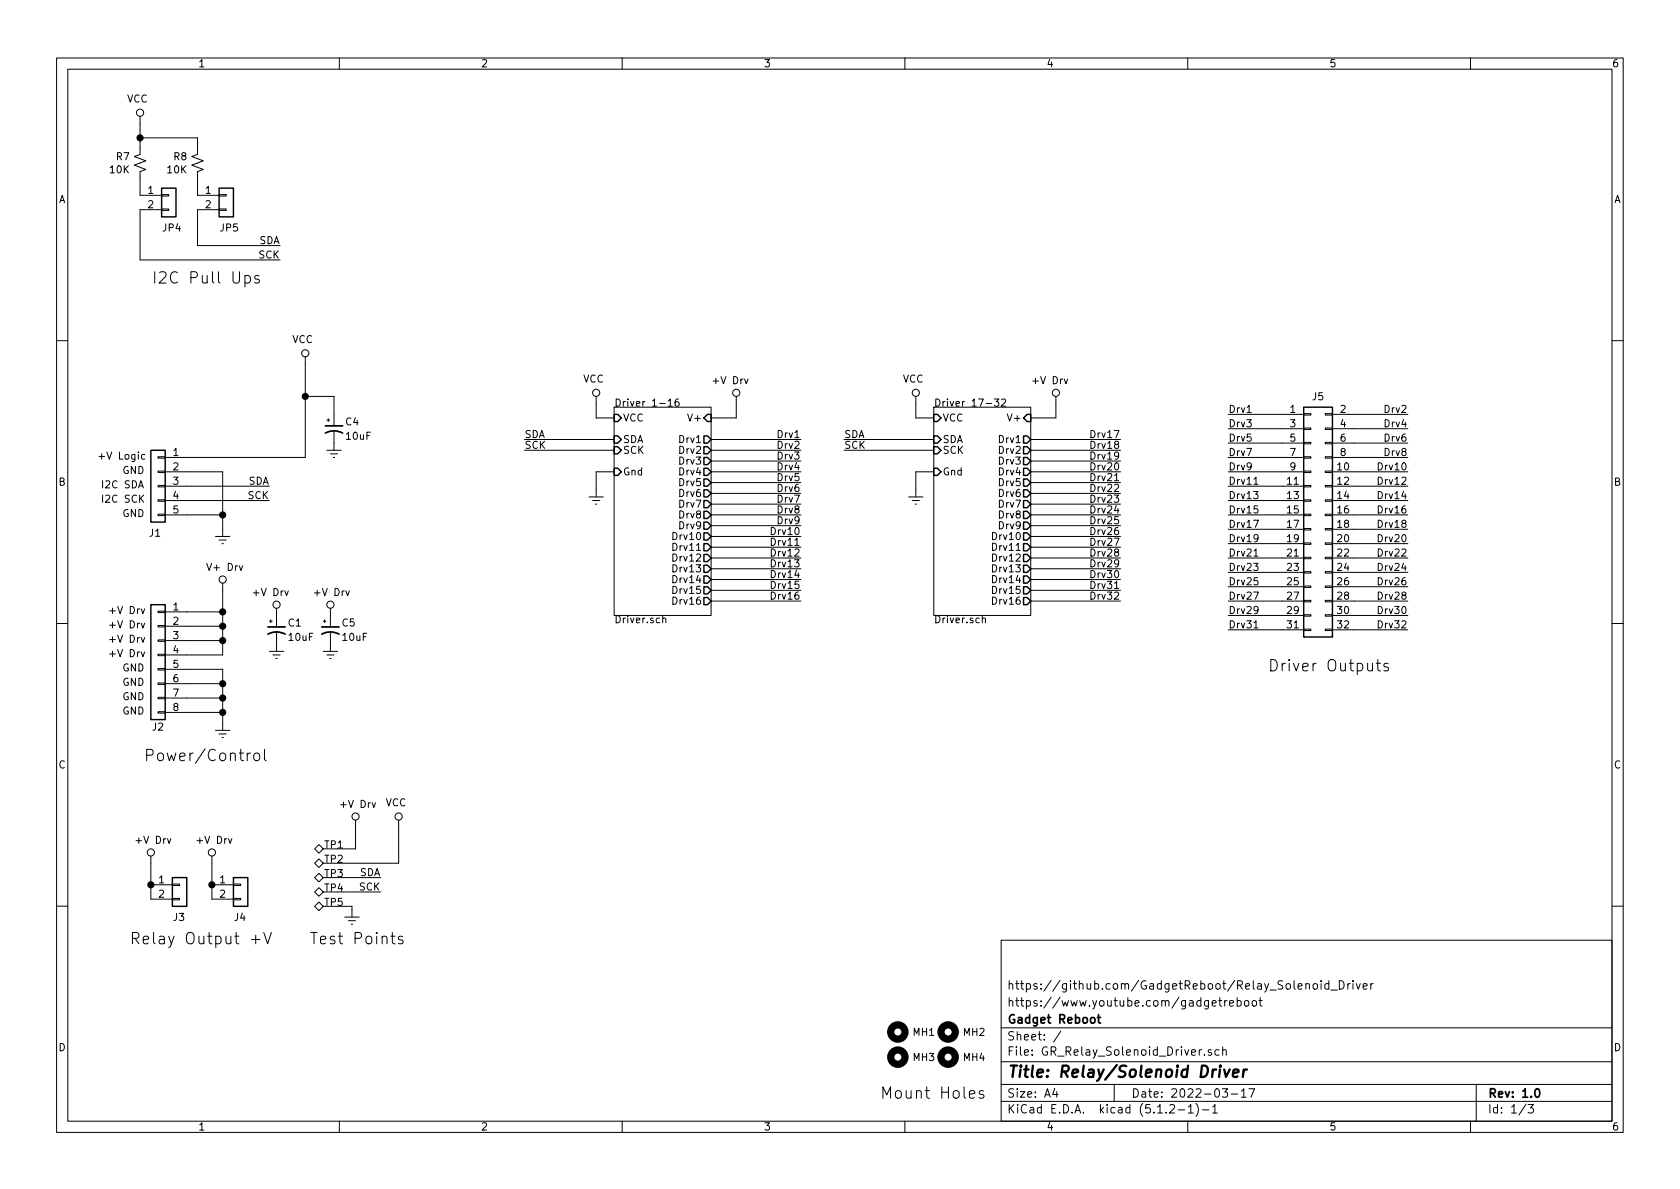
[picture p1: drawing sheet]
EESchema Schematic File Version 4
EELAYER 29 0
EELAYER END
$Descr A4 11693 8268
encoding utf-8
Sheet 1 3
Title "Relay/Solenoid Driver"
Date "2022-03-17"
Rev "1.0"
Comp "Gadget Reboot"
Comment1 "https://www.youtube.com/gadgetreboot"
Comment2 "https://github.com/GadgetReboot/Relay_Solenoid_Driver"
Comment3 ""
Comment4 ""
$EndDescr
Text Notes 1000 5300 0    79   ~ 0
Power/Control \n
$Comp
L Device:R_Small_US R?
U 1 1
P 1375 1125
AR Path="/620F645F/6216EA0D" Ref="R?"  Part="1" 
AR Path="/6216EA0D" Ref="R8"  Part="1" 
F 0 "R8" H 1443 1171 50  0000 L CNN
F 1 "10K" H 1443 1080 50  0000 L CNN
F 2 "Resistor_THT:R_Axial_DIN0207_L6.3mm_D2.5mm_P7.62mm_Horizontal" H 1375 1125 50  0001 C CNN
F 3 "~" H 1375 1125 50  0001 C CNN
	1    1375 1125
	-1   0    0    -1  
$EndComp
Wire Wire Line
	1375 1025 1375 950 
Text Label 1950 1700 2    50   ~ 0
SDA
Text Label 1950 1800 2    50   ~ 0
SCK
Wire Wire Line
	1375 1225 1375 1350
Wire Wire Line
	1950 1700 1375 1700
$Comp
L Device:R_Small_US R?
U 1 1
P 975 1125
AR Path="/620F645F/62173089" Ref="R?"  Part="1" 
AR Path="/62173089" Ref="R7"  Part="1" 
F 0 "R7" H 1043 1171 50  0000 L CNN
F 1 "10K" H 1043 1080 50  0000 L CNN
F 2 "Resistor_THT:R_Axial_DIN0207_L6.3mm_D2.5mm_P7.62mm_Horizontal" H 975 1125 50  0001 C CNN
F 3 "~" H 975 1125 50  0001 C CNN
	1    975  1125
	-1   0    0    -1  
$EndComp
Wire Wire Line
	975  1025 975  950 
$Comp
L power:VCC #PWR?
U 1 1
P 975 850
AR Path="/620F645F/62173094" Ref="#PWR?"  Part="1" 
AR Path="/62173094" Ref="#PWR023"  Part="1" 
F 0 "#PWR023" H 975 700 50  0001 C CNN
F 1 "VCC" H 992 1023 50  0000 C CNN
F 2 "" H 975 850 50  0001 C CNN
F 3 "" H 975 850 50  0001 C CNN
	1    975  850 
	-1   0    0    -1  
$EndComp
Wire Wire Line
	1950 1800 975  1800
Wire Wire Line
	975  1225 975  1350
$Comp
L Connector_Generic:Conn_01x02 JP5
U 1 1
P 1575 1350
AR Path="/621770B4" Ref="JP5"  Part="1" 
AR Path="/620F645F/621770B4" Ref="JP?"  Part="1" 
F 0 "JP5" H 1525 1125 50  0000 L CNN
F 1 "Conn_01x02" H 1655 1251 50  0001 L CNN
F 2 "Connector_PinHeader_2.54mm:PinHeader_1x02_P2.54mm_Vertical" H 1575 1350 50  0001 C CNN
F 3 "~" H 1575 1350 50  0001 C CNN
	1    1575 1350
	1    0    0    -1  
$EndComp
Wire Wire Line
	1375 1450 1375 1700
$Comp
L Connector_Generic:Conn_01x02 JP4
U 1 1
P 1175 1350
AR Path="/6217998C" Ref="JP4"  Part="1" 
AR Path="/620F645F/6217998C" Ref="JP?"  Part="1" 
F 0 "JP4" H 1125 1125 50  0000 L CNN
F 1 "Conn_01x02" H 1255 1251 50  0001 L CNN
F 2 "Connector_PinHeader_2.54mm:PinHeader_1x02_P2.54mm_Vertical" H 1175 1350 50  0001 C CNN
F 3 "~" H 1175 1350 50  0001 C CNN
	1    1175 1350
	1    0    0    -1  
$EndComp
Wire Wire Line
	975  1450 975  1800
Wire Wire Line
	1375 950  975  950 
Wire Wire Line
	975  950  975  850 
Connection ~ 975  950 
Text Notes 1825 1975 2    79   ~ 0
I2C Pull Ups
$Comp
L Mechanical:MountingHole MH1
U 1 1
P 6250 7175
F 0 "MH1" H 6350 7175 50  0000 L CNN
F 1 "MountingHole" H 6350 7130 50  0001 L CNN
F 2 "MountingHole:MountingHole_3.2mm_M3" H 6250 7175 50  0001 C CNN
F 3 "~" H 6250 7175 50  0001 C CNN
	1    6250 7175
	1    0    0    -1  
$EndComp
$Comp
L Mechanical:MountingHole MH3
U 1 1
P 6250 7350
F 0 "MH3" H 6350 7350 50  0000 L CNN
F 1 "MountingHole" H 6350 7305 50  0001 L CNN
F 2 "MountingHole:MountingHole_3.2mm_M3" H 6250 7350 50  0001 C CNN
F 3 "~" H 6250 7350 50  0001 C CNN
	1    6250 7350
	1    0    0    -1  
$EndComp
$Comp
L Mechanical:MountingHole MH2
U 1 1
P 6600 7175
F 0 "MH2" H 6700 7175 50  0000 L CNN
F 1 "MountingHole" H 6700 7130 50  0001 L CNN
F 2 "MountingHole:MountingHole_3.2mm_M3" H 6600 7175 50  0001 C CNN
F 3 "~" H 6600 7175 50  0001 C CNN
	1    6600 7175
	1    0    0    -1  
$EndComp
$Comp
L Mechanical:MountingHole MH4
U 1 1
P 6600 7350
F 0 "MH4" H 6700 7350 50  0000 L CNN
F 1 "MountingHole" H 6700 7305 50  0001 L CNN
F 2 "MountingHole:MountingHole_3.2mm_M3" H 6600 7350 50  0001 C CNN
F 3 "~" H 6600 7350 50  0001 C CNN
	1    6600 7350
	1    0    0    -1  
$EndComp
Text Notes 6125 7650 0    79   ~ 0
Mount Holes
Text Label 1875 3375 2    50   ~ 0
SDA
Text Label 1875 3475 2    50   ~ 0
SCK
Wire Wire Line
	1875 3475 1300 3475
Wire Wire Line
	1875 3375 1300 3375
$Comp
L power:VCC #PWR?
U 1 1
P 2775 5750
AR Path="/620F645F/625E51FA" Ref="#PWR?"  Part="1" 
AR Path="/625E51FA" Ref="#PWR027"  Part="1" 
F 0 "#PWR027" H 2775 5600 50  0001 C CNN
F 1 "VCC" H 2792 5923 50  0000 C CNN
F 2 "" H 2775 5750 50  0001 C CNN
F 3 "" H 2775 5750 50  0001 C CNN
	1    2775 5750
	-1   0    0    -1  
$EndComp
Text Notes 675  3200 0    50   ~ 0
+V Logic
Text Notes 700  3400 0    50   ~ 0
I2C SDA
Text Notes 700  3500 0    50   ~ 0
I2C SCK
Text Notes 850  3300 0    50   ~ 0
GND
$Comp
L power:Vdrive #PWR026
U 1 1
P 1550 4100
AR Path="/62686A36" Ref="#PWR026"  Part="1" 
AR Path="/62037087/62686A36" Ref="#PWR?"  Part="1" 
AR Path="/620C1FB7/62686A36" Ref="#PWR?"  Part="1" 
AR Path="/620CB6A8/62686A36" Ref="#PWR?"  Part="1" 
AR Path="/620CF00E/62686A36" Ref="#PWR?"  Part="1" 
AR Path="/620F645F/62686A36" Ref="#PWR?"  Part="1" 
F 0 "#PWR026" H 1350 3950 50  0001 C CNN
F 1 "Vdrive" H 1567 4273 50  0001 C CNN
F 2 "" H 1550 4100 50  0001 C CNN
F 3 "" H 1550 4100 50  0001 C CNN
	1    1550 4100
	-1   0    0    -1  
$EndComp
Text Notes 1700 3975 2    50   ~ 0
V+ Drv
$Comp
L Device:CP1_Small C?
U 1 1
P 1925 4375
AR Path="/620F645F/627AE149" Ref="C?"  Part="1" 
AR Path="/627AE149" Ref="C1"  Part="1" 
F 0 "C1" H 2000 4425 50  0000 L CNN
F 1 "10uF" H 2000 4325 50  0000 L CNN
F 2 "Capacitor_THT:CP_Radial_D5.0mm_P2.50mm" H 1925 4375 50  0001 C CNN
F 3 "~" H 1925 4375 50  0001 C CNN
	1    1925 4375
	1    0    0    -1  
$EndComp
$Comp
L power:GNDREF #PWR05
U 1 1
P 1925 4475
AR Path="/627AF929" Ref="#PWR05"  Part="1" 
AR Path="/62037087/627AF929" Ref="#PWR?"  Part="1" 
AR Path="/620C1FB7/627AF929" Ref="#PWR?"  Part="1" 
AR Path="/620CB6A8/627AF929" Ref="#PWR?"  Part="1" 
AR Path="/620CF00E/627AF929" Ref="#PWR?"  Part="1" 
AR Path="/620F645F/627AF929" Ref="#PWR?"  Part="1" 
F 0 "#PWR05" H 1925 4225 50  0001 C CNN
F 1 "GNDREF" H 1930 4302 50  0001 C CNN
F 2 "" H 1925 4475 50  0001 C CNN
F 3 "" H 1925 4475 50  0001 C CNN
	1    1925 4475
	-1   0    0    -1  
$EndComp
$Comp
L power:Vdrive #PWR01
U 1 1
P 1925 4275
AR Path="/627B0401" Ref="#PWR01"  Part="1" 
AR Path="/62037087/627B0401" Ref="#PWR?"  Part="1" 
AR Path="/620C1FB7/627B0401" Ref="#PWR?"  Part="1" 
AR Path="/620CB6A8/627B0401" Ref="#PWR?"  Part="1" 
AR Path="/620CF00E/627B0401" Ref="#PWR?"  Part="1" 
AR Path="/620F645F/627B0401" Ref="#PWR?"  Part="1" 
F 0 "#PWR01" H 1725 4125 50  0001 C CNN
F 1 "Vdrive" H 1942 4448 50  0001 C CNN
F 2 "" H 1925 4275 50  0001 C CNN
F 3 "" H 1925 4275 50  0001 C CNN
	1    1925 4275
	1    0    0    -1  
$EndComp
Text Notes 1750 4150 0    50   ~ 0
+V Drv
Wire Wire Line
	1550 4100 1550 4250
$Comp
L power:GNDREF #PWR030
U 1 1
P 2450 6325
F 0 "#PWR030" H 2450 6075 50  0001 C CNN
F 1 "GNDREF" H 2455 6152 50  0001 C CNN
F 2 "" H 2450 6325 50  0001 C CNN
F 3 "" H 2450 6325 50  0001 C CNN
	1    2450 6325
	-1   0    0    -1  
$EndComp
Wire Wire Line
	1300 3175 2125 3175
Wire Wire Line
	2125 3175 2125 2750
Wire Wire Line
	1300 3275 1550 3275
Wire Wire Line
	1550 3275 1550 3575
Wire Wire Line
	1300 3575 1550 3575
Connection ~ 1550 3575
Wire Wire Line
	1550 3575 1550 3675
Text Notes 850  3600 0    50   ~ 0
GND
Text Notes 850  4675 0    50   ~ 0
GND
Text Notes 750  4575 0    50   ~ 0
+V Drv
$Comp
L Device:CP1_Small C?
U 1 1
P 2325 2975
AR Path="/620F645F/62B2822A" Ref="C?"  Part="1" 
AR Path="/62B2822A" Ref="C4"  Part="1" 
F 0 "C4" H 2400 3025 50  0000 L CNN
F 1 "10uF" H 2400 2925 50  0000 L CNN
F 2 "Capacitor_THT:CP_Radial_D5.0mm_P2.50mm" H 2325 2975 50  0001 C CNN
F 3 "~" H 2325 2975 50  0001 C CNN
	1    2325 2975
	1    0    0    -1  
$EndComp
$Comp
L power:GNDREF #PWR0101
U 1 1
P 2325 3075
AR Path="/62B28234" Ref="#PWR0101"  Part="1" 
AR Path="/62037087/62B28234" Ref="#PWR?"  Part="1" 
AR Path="/620C1FB7/62B28234" Ref="#PWR?"  Part="1" 
AR Path="/620CB6A8/62B28234" Ref="#PWR?"  Part="1" 
AR Path="/620CF00E/62B28234" Ref="#PWR?"  Part="1" 
AR Path="/620F645F/62B28234" Ref="#PWR?"  Part="1" 
F 0 "#PWR0101" H 2325 2825 50  0001 C CNN
F 1 "GNDREF" H 2330 2902 50  0001 C CNN
F 2 "" H 2325 3075 50  0001 C CNN
F 3 "" H 2325 3075 50  0001 C CNN
	1    2325 3075
	-1   0    0    -1  
$EndComp
Wire Wire Line
	2325 2750 2125 2750
Wire Wire Line
	2325 2750 2325 2875
Connection ~ 2125 2750
Wire Wire Line
	2125 2750 2125 2525
$Comp
L Connector:TestPoint_Alt TP?
U 1 1
P 2350 5900
AR Path="/620F645F/630493F2" Ref="TP?"  Part="1" 
AR Path="/630493F2" Ref="TP1"  Part="1" 
F 0 "TP1" V 2375 5925 50  0000 C CNN
F 1 "TestPoint_Alt" V 2454 5972 50  0001 C CNN
F 2 "TestPoint:TestPoint_THTPad_D2.0mm_Drill1.0mm" H 2550 5900 50  0001 C CNN
F 3 "~" H 2550 5900 50  0001 C CNN
	1    2350 5900
	0    -1   -1   0   
$EndComp
$Comp
L Connector:TestPoint_Alt TP?
U 1 1
P 2350 6000
AR Path="/620F645F/63050467" Ref="TP?"  Part="1" 
AR Path="/63050467" Ref="TP2"  Part="1" 
F 0 "TP2" V 2375 6025 50  0000 C CNN
F 1 "TestPoint_Alt" V 2454 6072 50  0001 C CNN
F 2 "TestPoint:TestPoint_THTPad_D2.0mm_Drill1.0mm" H 2550 6000 50  0001 C CNN
F 3 "~" H 2550 6000 50  0001 C CNN
	1    2350 6000
	0    -1   -1   0   
$EndComp
$Comp
L Connector:TestPoint_Alt TP?
U 1 1
P 2350 6100
AR Path="/620F645F/6305080C" Ref="TP?"  Part="1" 
AR Path="/6305080C" Ref="TP3"  Part="1" 
F 0 "TP3" V 2375 6125 50  0000 C CNN
F 1 "TestPoint_Alt" V 2454 6172 50  0001 C CNN
F 2 "TestPoint:TestPoint_THTPad_D2.0mm_Drill1.0mm" H 2550 6100 50  0001 C CNN
F 3 "~" H 2550 6100 50  0001 C CNN
	1    2350 6100
	0    -1   -1   0   
$EndComp
$Comp
L Connector:TestPoint_Alt TP?
U 1 1
P 2350 6200
AR Path="/620F645F/63050816" Ref="TP?"  Part="1" 
AR Path="/63050816" Ref="TP4"  Part="1" 
F 0 "TP4" V 2375 6225 50  0000 C CNN
F 1 "TestPoint_Alt" V 2454 6272 50  0001 C CNN
F 2 "TestPoint:TestPoint_THTPad_D2.0mm_Drill1.0mm" H 2550 6200 50  0001 C CNN
F 3 "~" H 2550 6200 50  0001 C CNN
	1    2350 6200
	0    -1   -1   0   
$EndComp
$Comp
L Connector:TestPoint_Alt TP?
U 1 1
P 2350 6300
AR Path="/620F645F/6306AB05" Ref="TP?"  Part="1" 
AR Path="/6306AB05" Ref="TP5"  Part="1" 
F 0 "TP5" V 2375 6325 50  0000 C CNN
F 1 "TestPoint_Alt" V 2454 6372 50  0001 C CNN
F 2 "TestPoint:TestPoint_THTPad_D2.0mm_Drill1.0mm" H 2550 6300 50  0001 C CNN
F 3 "~" H 2550 6300 50  0001 C CNN
	1    2350 6300
	0    -1   -1   0   
$EndComp
Text Label 2650 6100 2    50   ~ 0
SDA
Text Label 2650 6200 2    50   ~ 0
SCK
Wire Wire Line
	2650 6200 2350 6200
Wire Wire Line
	2650 6100 2350 6100
Wire Wire Line
	2350 6000 2775 6000
Wire Wire Line
	2775 6000 2775 5750
Wire Wire Line
	2350 6300 2450 6300
Wire Wire Line
	2450 6300 2450 6325
Text Notes 2825 6575 2    79   ~ 0
Test Points
$Comp
L power:VCC #PWR?
U 1 1
P 2125 2525
AR Path="/620F645F/6312FBBA" Ref="#PWR?"  Part="1" 
AR Path="/6312FBBA" Ref="#PWR0102"  Part="1" 
F 0 "#PWR0102" H 2125 2375 50  0001 C CNN
F 1 "VCC" H 2142 2698 50  0000 C CNN
F 2 "" H 2125 2525 50  0001 C CNN
F 3 "" H 2125 2525 50  0001 C CNN
	1    2125 2525
	-1   0    0    -1  
$EndComp
$Comp
L power:GNDREF #PWR0103
U 1 1
P 1550 3675
F 0 "#PWR0103" H 1550 3425 50  0001 C CNN
F 1 "GNDREF" H 1555 3502 50  0001 C CNN
F 2 "" H 1550 3675 50  0001 C CNN
F 3 "" H 1550 3675 50  0001 C CNN
	1    1550 3675
	-1   0    0    -1  
$EndComp
$Comp
L Device:CP1_Small C?
U 1 1
P 2300 4375
AR Path="/620F645F/632A9136" Ref="C?"  Part="1" 
AR Path="/632A9136" Ref="C5"  Part="1" 
F 0 "C5" H 2375 4425 50  0000 L CNN
F 1 "10uF" H 2375 4325 50  0000 L CNN
F 2 "Capacitor_THT:CP_Radial_D5.0mm_P2.50mm" H 2300 4375 50  0001 C CNN
F 3 "~" H 2300 4375 50  0001 C CNN
	1    2300 4375
	1    0    0    -1  
$EndComp
$Comp
L power:GNDREF #PWR033
U 1 1
P 2300 4475
AR Path="/632A9140" Ref="#PWR033"  Part="1" 
AR Path="/62037087/632A9140" Ref="#PWR?"  Part="1" 
AR Path="/620C1FB7/632A9140" Ref="#PWR?"  Part="1" 
AR Path="/620CB6A8/632A9140" Ref="#PWR?"  Part="1" 
AR Path="/620CF00E/632A9140" Ref="#PWR?"  Part="1" 
AR Path="/620F645F/632A9140" Ref="#PWR?"  Part="1" 
F 0 "#PWR033" H 2300 4225 50  0001 C CNN
F 1 "GNDREF" H 2305 4302 50  0001 C CNN
F 2 "" H 2300 4475 50  0001 C CNN
F 3 "" H 2300 4475 50  0001 C CNN
	1    2300 4475
	-1   0    0    -1  
$EndComp
$Comp
L power:Vdrive #PWR032
U 1 1
P 2300 4275
AR Path="/632A914A" Ref="#PWR032"  Part="1" 
AR Path="/62037087/632A914A" Ref="#PWR?"  Part="1" 
AR Path="/620C1FB7/632A914A" Ref="#PWR?"  Part="1" 
AR Path="/620CB6A8/632A914A" Ref="#PWR?"  Part="1" 
AR Path="/620CF00E/632A914A" Ref="#PWR?"  Part="1" 
AR Path="/620F645F/632A914A" Ref="#PWR?"  Part="1" 
F 0 "#PWR032" H 2100 4125 50  0001 C CNN
F 1 "Vdrive" H 2317 4448 50  0001 C CNN
F 2 "" H 2300 4275 50  0001 C CNN
F 3 "" H 2300 4275 50  0001 C CNN
	1    2300 4275
	1    0    0    -1  
$EndComp
Text Notes 2175 4150 0    50   ~ 0
+V Drv
$Sheet
S 4275 2825 675  1450
U 6258F4DD
F0 "Driver 1-16" 50
F1 "Driver.sch" 50
F2 "SDA" I L 4275 3050 50 
F3 "SCK" I L 4275 3125 50 
F4 "VCC" I L 4275 2900 50 
F5 "V+" I R 4950 2900 50 
F6 "Gnd" I L 4275 3275 50 
F7 "Drv1" O R 4950 3050 50 
F8 "Drv2" O R 4950 3125 50 
F9 "Drv3" O R 4950 3200 50 
F10 "Drv4" O R 4950 3275 50 
F11 "Drv5" O R 4950 3350 50 
F12 "Drv6" O R 4950 3425 50 
F13 "Drv7" O R 4950 3500 50 
F14 "Drv8" O R 4950 3575 50 
F15 "Drv9" O R 4950 3650 50 
F16 "Drv10" O R 4950 3725 50 
F17 "Drv11" O R 4950 3800 50 
F18 "Drv12" O R 4950 3875 50 
F19 "Drv13" O R 4950 3950 50 
F20 "Drv14" O R 4950 4025 50 
F21 "Drv15" O R 4950 4100 50 
F22 "Drv16" O R 4950 4175 50 
$EndSheet
Text Label 3650 3050 0    50   ~ 0
SDA
Text Label 3650 3125 0    50   ~ 0
SCK
Wire Wire Line
	3650 3050 4275 3050
Wire Wire Line
	3650 3125 4275 3125
$Comp
L power:VCC #PWR?
U 1 1
P 4150 2800
AR Path="/620F645F/626542BC" Ref="#PWR?"  Part="1" 
AR Path="/626542BC" Ref="#PWR07"  Part="1" 
F 0 "#PWR07" H 4150 2650 50  0001 C CNN
F 1 "VCC" H 4167 2973 50  0000 C CNN
F 2 "" H 4150 2800 50  0001 C CNN
F 3 "" H 4150 2800 50  0001 C CNN
	1    4150 2800
	-1   0    0    -1  
$EndComp
$Comp
L power:GNDREF #PWR08
U 1 1
P 4150 3400
F 0 "#PWR08" H 4150 3150 50  0001 C CNN
F 1 "GNDREF" H 4155 3227 50  0001 C CNN
F 2 "" H 4150 3400 50  0001 C CNN
F 3 "" H 4150 3400 50  0001 C CNN
	1    4150 3400
	-1   0    0    -1  
$EndComp
$Comp
L power:Vdrive #PWR011
U 1 1
P 5125 2800
AR Path="/62654D54" Ref="#PWR011"  Part="1" 
AR Path="/62037087/62654D54" Ref="#PWR?"  Part="1" 
AR Path="/620C1FB7/62654D54" Ref="#PWR?"  Part="1" 
AR Path="/620CB6A8/62654D54" Ref="#PWR?"  Part="1" 
AR Path="/620CF00E/62654D54" Ref="#PWR?"  Part="1" 
AR Path="/620F645F/62654D54" Ref="#PWR?"  Part="1" 
F 0 "#PWR011" H 4925 2650 50  0001 C CNN
F 1 "Vdrive" H 5142 2973 50  0001 C CNN
F 2 "" H 5125 2800 50  0001 C CNN
F 3 "" H 5125 2800 50  0001 C CNN
	1    5125 2800
	1    0    0    -1  
$EndComp
Text Notes 4950 2675 0    50   ~ 0
+V Drv
Wire Wire Line
	4950 2900 5125 2900
Wire Wire Line
	5125 2900 5125 2800
Wire Wire Line
	4150 2800 4150 2900
Wire Wire Line
	4150 2900 4275 2900
Wire Wire Line
	4275 3275 4150 3275
Wire Wire Line
	4150 3275 4150 3400
Text Label 5575 3050 2    50   ~ 0
Drv1
Text Label 5575 3125 2    50   ~ 0
Drv2
Wire Wire Line
	5575 3050 4950 3050
Wire Wire Line
	5575 3125 4950 3125
Text Label 5575 3200 2    50   ~ 0
Drv3
Text Label 5575 3275 2    50   ~ 0
Drv4
Wire Wire Line
	5575 3200 4950 3200
Wire Wire Line
	5575 3275 4950 3275
Text Label 5575 3350 2    50   ~ 0
Drv5
Text Label 5575 3425 2    50   ~ 0
Drv6
Wire Wire Line
	5575 3350 4950 3350
Wire Wire Line
	5575 3425 4950 3425
Text Label 5575 3500 2    50   ~ 0
Drv7
Text Label 5575 3575 2    50   ~ 0
Drv8
Wire Wire Line
	5575 3500 4950 3500
Wire Wire Line
	5575 3575 4950 3575
Text Label 5575 3650 2    50   ~ 0
Drv9
Text Label 5575 3725 2    50   ~ 0
Drv10
Wire Wire Line
	5575 3650 4950 3650
Wire Wire Line
	5575 3725 4950 3725
Text Label 5575 3800 2    50   ~ 0
Drv11
Text Label 5575 3875 2    50   ~ 0
Drv12
Wire Wire Line
	5575 3800 4950 3800
Wire Wire Line
	5575 3875 4950 3875
Text Label 5575 3950 2    50   ~ 0
Drv13
Text Label 5575 4025 2    50   ~ 0
Drv14
Wire Wire Line
	5575 3950 4950 3950
Wire Wire Line
	5575 4025 4950 4025
Text Label 5575 4100 2    50   ~ 0
Drv15
Text Label 5575 4175 2    50   ~ 0
Drv16
Wire Wire Line
	5575 4100 4950 4100
Wire Wire Line
	5575 4175 4950 4175
$Sheet
S 6500 2825 675  1450
U 62660C03
F0 "Driver 17-32" 50
F1 "Driver.sch" 50
F2 "SDA" I L 6500 3050 50 
F3 "SCK" I L 6500 3125 50 
F4 "VCC" I L 6500 2900 50 
F5 "V+" I R 7175 2900 50 
F6 "Gnd" I L 6500 3275 50 
F7 "Drv1" O R 7175 3050 50 
F8 "Drv2" O R 7175 3125 50 
F9 "Drv3" O R 7175 3200 50 
F10 "Drv4" O R 7175 3275 50 
F11 "Drv5" O R 7175 3350 50 
F12 "Drv6" O R 7175 3425 50 
F13 "Drv7" O R 7175 3500 50 
F14 "Drv8" O R 7175 3575 50 
F15 "Drv9" O R 7175 3650 50 
F16 "Drv10" O R 7175 3725 50 
F17 "Drv11" O R 7175 3800 50 
F18 "Drv12" O R 7175 3875 50 
F19 "Drv13" O R 7175 3950 50 
F20 "Drv14" O R 7175 4025 50 
F21 "Drv15" O R 7175 4100 50 
F22 "Drv16" O R 7175 4175 50 
$EndSheet
Text Label 5875 3050 0    50   ~ 0
SDA
Text Label 5875 3125 0    50   ~ 0
SCK
Wire Wire Line
	5875 3050 6500 3050
Wire Wire Line
	5875 3125 6500 3125
$Comp
L power:VCC #PWR?
U 1 1
P 6375 2800
AR Path="/620F645F/62660C0D" Ref="#PWR?"  Part="1" 
AR Path="/62660C0D" Ref="#PWR013"  Part="1" 
F 0 "#PWR013" H 6375 2650 50  0001 C CNN
F 1 "VCC" H 6392 2973 50  0000 C CNN
F 2 "" H 6375 2800 50  0001 C CNN
F 3 "" H 6375 2800 50  0001 C CNN
	1    6375 2800
	-1   0    0    -1  
$EndComp
$Comp
L power:GNDREF #PWR014
U 1 1
P 6375 3400
F 0 "#PWR014" H 6375 3150 50  0001 C CNN
F 1 "GNDREF" H 6380 3227 50  0001 C CNN
F 2 "" H 6375 3400 50  0001 C CNN
F 3 "" H 6375 3400 50  0001 C CNN
	1    6375 3400
	-1   0    0    -1  
$EndComp
$Comp
L power:Vdrive #PWR017
U 1 1
P 7350 2800
AR Path="/62660C21" Ref="#PWR017"  Part="1" 
AR Path="/62037087/62660C21" Ref="#PWR?"  Part="1" 
AR Path="/620C1FB7/62660C21" Ref="#PWR?"  Part="1" 
AR Path="/620CB6A8/62660C21" Ref="#PWR?"  Part="1" 
AR Path="/620CF00E/62660C21" Ref="#PWR?"  Part="1" 
AR Path="/620F645F/62660C21" Ref="#PWR?"  Part="1" 
F 0 "#PWR017" H 7150 2650 50  0001 C CNN
F 1 "Vdrive" H 7367 2973 50  0001 C CNN
F 2 "" H 7350 2800 50  0001 C CNN
F 3 "" H 7350 2800 50  0001 C CNN
	1    7350 2800
	1    0    0    -1  
$EndComp
Text Notes 7175 2675 0    50   ~ 0
+V Drv
Wire Wire Line
	7175 2900 7350 2900
Wire Wire Line
	7350 2900 7350 2800
Wire Wire Line
	6375 2800 6375 2900
Wire Wire Line
	6375 2900 6500 2900
Wire Wire Line
	6500 3275 6375 3275
Wire Wire Line
	6375 3275 6375 3400
Text Label 7800 3050 2    50   ~ 0
Drv17
Text Label 7800 3125 2    50   ~ 0
Drv18
Wire Wire Line
	7800 3050 7175 3050
Wire Wire Line
	7800 3125 7175 3125
Text Label 7800 3200 2    50   ~ 0
Drv19
Text Label 7800 3275 2    50   ~ 0
Drv20
Wire Wire Line
	7800 3200 7175 3200
Wire Wire Line
	7800 3275 7175 3275
Text Label 7800 3350 2    50   ~ 0
Drv21
Text Label 7800 3425 2    50   ~ 0
Drv22
Wire Wire Line
	7800 3350 7175 3350
Wire Wire Line
	7800 3425 7175 3425
Text Label 7800 3500 2    50   ~ 0
Drv23
Text Label 7800 3575 2    50   ~ 0
Drv24
Wire Wire Line
	7800 3500 7175 3500
Wire Wire Line
	7800 3575 7175 3575
Text Label 7800 3650 2    50   ~ 0
Drv25
Text Label 7800 3725 2    50   ~ 0
Drv26
Wire Wire Line
	7800 3650 7175 3650
Wire Wire Line
	7800 3725 7175 3725
Text Label 7800 3800 2    50   ~ 0
Drv27
Text Label 7800 3875 2    50   ~ 0
Drv28
Wire Wire Line
	7800 3800 7175 3800
Wire Wire Line
	7800 3875 7175 3875
Text Label 7800 3950 2    50   ~ 0
Drv29
Text Label 7800 4025 2    50   ~ 0
Drv30
Wire Wire Line
	7800 3950 7175 3950
Wire Wire Line
	7800 4025 7175 4025
Text Label 7800 4100 2    50   ~ 0
Drv31
Text Label 7800 4175 2    50   ~ 0
Drv32
Wire Wire Line
	7800 4100 7175 4100
Wire Wire Line
	7800 4175 7175 4175
$Comp
L power:Vdrive #PWR02
U 1 1
P 1050 6000
AR Path="/626B07FC" Ref="#PWR02"  Part="1" 
AR Path="/62037087/626B07FC" Ref="#PWR?"  Part="1" 
AR Path="/620C1FB7/626B07FC" Ref="#PWR?"  Part="1" 
AR Path="/620CB6A8/626B07FC" Ref="#PWR?"  Part="1" 
AR Path="/620CF00E/626B07FC" Ref="#PWR?"  Part="1" 
AR Path="/620F645F/626B07FC" Ref="#PWR?"  Part="1" 
F 0 "#PWR02" H 850 5850 50  0001 C CNN
F 1 "Vdrive" H 1067 6173 50  0001 C CNN
F 2 "" H 1050 6000 50  0001 C CNN
F 3 "" H 1050 6000 50  0001 C CNN
	1    1050 6000
	-1   0    0    -1  
$EndComp
Text Notes 1200 5875 2    50   ~ 0
+V Drv
$Comp
L Connector_Generic:Conn_01x02 J3
U 1 1
P 1250 6150
AR Path="/626B0807" Ref="J3"  Part="1" 
AR Path="/620F645F/626B0807" Ref="JP?"  Part="1" 
F 0 "J3" H 1200 5925 50  0000 L CNN
F 1 "Conn_01x02" H 1330 6051 50  0001 L CNN
F 2 "Connector_PinHeader_2.54mm:PinHeader_1x02_P2.54mm_Vertical" H 1250 6150 50  0001 C CNN
F 3 "~" H 1250 6150 50  0001 C CNN
	1    1250 6150
	1    0    0    -1  
$EndComp
Wire Wire Line
	1050 6000 1050 6150
Wire Wire Line
	1050 6250 1050 6150
Connection ~ 1050 6150
$Comp
L power:Vdrive #PWR03
U 1 1
P 1475 6000
AR Path="/626C0396" Ref="#PWR03"  Part="1" 
AR Path="/62037087/626C0396" Ref="#PWR?"  Part="1" 
AR Path="/620C1FB7/626C0396" Ref="#PWR?"  Part="1" 
AR Path="/620CB6A8/626C0396" Ref="#PWR?"  Part="1" 
AR Path="/620CF00E/626C0396" Ref="#PWR?"  Part="1" 
AR Path="/620F645F/626C0396" Ref="#PWR?"  Part="1" 
F 0 "#PWR03" H 1275 5850 50  0001 C CNN
F 1 "Vdrive" H 1492 6173 50  0001 C CNN
F 2 "" H 1475 6000 50  0001 C CNN
F 3 "" H 1475 6000 50  0001 C CNN
	1    1475 6000
	-1   0    0    -1  
$EndComp
Text Notes 1625 5875 2    50   ~ 0
+V Drv
$Comp
L Connector_Generic:Conn_01x02 J4
U 1 1
P 1675 6150
AR Path="/626C03A1" Ref="J4"  Part="1" 
AR Path="/620F645F/626C03A1" Ref="J?"  Part="1" 
F 0 "J4" H 1625 5925 50  0000 L CNN
F 1 "Conn_01x02" H 1755 6051 50  0001 L CNN
F 2 "Connector_PinHeader_2.54mm:PinHeader_1x02_P2.54mm_Vertical" H 1675 6150 50  0001 C CNN
F 3 "~" H 1675 6150 50  0001 C CNN
	1    1675 6150
	1    0    0    -1  
$EndComp
Wire Wire Line
	1475 6000 1475 6150
Wire Wire Line
	1475 6250 1475 6150
Connection ~ 1475 6150
Text Notes 1900 6575 2    79   ~ 0
Relay Output +V
Wire Wire Line
	1300 4450 1550 4450
Wire Wire Line
	1550 4450 1550 4550
Wire Wire Line
	1550 4550 1300 4550
Wire Wire Line
	1300 4350 1550 4350
Wire Wire Line
	1550 4350 1550 4450
Connection ~ 1550 4450
Wire Wire Line
	1300 4250 1550 4250
Wire Wire Line
	1550 4250 1550 4350
Connection ~ 1550 4350
Text Notes 750  4475 0    50   ~ 0
+V Drv
Text Notes 750  4375 0    50   ~ 0
+V Drv
Text Notes 750  4275 0    50   ~ 0
+V Drv
Connection ~ 1550 4250
$Comp
L Connector_Generic:Conn_01x08 J2
U 1 1
P 1100 4550
F 0 "J2" H 1100 4050 50  0000 C CNN
F 1 "Conn_01x08" H 1018 4976 50  0001 C CNN
F 2 "Connector_PinHeader_2.54mm:PinHeader_1x08_P2.54mm_Vertical" H 1100 4550 50  0001 C CNN
F 3 "~" H 1100 4550 50  0001 C CNN
	1    1100 4550
	-1   0    0    -1  
$EndComp
$Comp
L Connector_Generic:Conn_01x05 J1
U 1 1
P 1100 3375
F 0 "J1" H 1075 3050 50  0000 L CNN
F 1 "Conn_01x05" H 1180 3326 50  0001 L CNN
F 2 "Connector_PinHeader_2.54mm:PinHeader_1x05_P2.54mm_Vertical" H 1100 3375 50  0001 C CNN
F 3 "~" H 1100 3375 50  0001 C CNN
	1    1100 3375
	-1   0    0    -1  
$EndComp
$Comp
L power:GNDREF #PWR04
U 1 1
P 1550 5025
F 0 "#PWR04" H 1550 4775 50  0001 C CNN
F 1 "GNDREF" H 1555 4852 50  0001 C CNN
F 2 "" H 1550 5025 50  0001 C CNN
F 3 "" H 1550 5025 50  0001 C CNN
	1    1550 5025
	-1   0    0    -1  
$EndComp
Wire Wire Line
	1300 4950 1550 4950
Wire Wire Line
	1550 4950 1550 5025
Wire Wire Line
	1300 4850 1550 4850
Wire Wire Line
	1550 4850 1550 4950
Connection ~ 1550 4950
Wire Wire Line
	1300 4750 1550 4750
Connection ~ 1550 4850
Wire Wire Line
	1300 4650 1550 4650
Wire Wire Line
	1550 4650 1550 4750
Connection ~ 1550 4750
Wire Wire Line
	1550 4750 1550 4850
Text Notes 850  4775 0    50   ~ 0
GND
Text Notes 850  4875 0    50   ~ 0
GND
Text Notes 850  4975 0    50   ~ 0
GND
$Comp
L power:Vdrive #PWR06
U 1 1
P 2475 5750
AR Path="/627A5E02" Ref="#PWR06"  Part="1" 
AR Path="/62037087/627A5E02" Ref="#PWR?"  Part="1" 
AR Path="/620C1FB7/627A5E02" Ref="#PWR?"  Part="1" 
AR Path="/620CB6A8/627A5E02" Ref="#PWR?"  Part="1" 
AR Path="/620CF00E/627A5E02" Ref="#PWR?"  Part="1" 
AR Path="/620F645F/627A5E02" Ref="#PWR?"  Part="1" 
F 0 "#PWR06" H 2275 5600 50  0001 C CNN
F 1 "Vdrive" H 2492 5923 50  0001 C CNN
F 2 "" H 2475 5750 50  0001 C CNN
F 3 "" H 2475 5750 50  0001 C CNN
	1    2475 5750
	-1   0    0    -1  
$EndComp
Text Notes 2625 5625 2    50   ~ 0
+V Drv
Wire Wire Line
	2475 5750 2475 5900
Wire Wire Line
	2475 5900 2350 5900
$Comp
L Connector_Generic:Conn_02x16_Odd_Even J5
U 1 1
P 9125 3575
F 0 "J5" H 9175 4400 50  0000 C CNN
F 1 "Conn_02x16_Odd_Even" H 9175 4401 50  0001 C CNN
F 2 "Connector_PinHeader_2.54mm:PinHeader_2x16_P2.54mm_Vertical" H 9125 3575 50  0001 C CNN
F 3 "~" H 9125 3575 50  0001 C CNN
	1    9125 3575
	1    0    0    -1  
$EndComp
Text Notes 8825 4675 0    79   ~ 0
Driver Outputs
Wire Wire Line
	9800 2875 9425 2875
Text Label 8550 2975 0    50   ~ 0
Drv3
Text Label 9800 2975 2    50   ~ 0
Drv4
Wire Wire Line
	8550 2975 8925 2975
Wire Wire Line
	9800 2975 9425 2975
Text Label 8550 3075 0    50   ~ 0
Drv5
Text Label 9800 3075 2    50   ~ 0
Drv6
Wire Wire Line
	8550 3075 8925 3075
Wire Wire Line
	9800 3075 9425 3075
Text Label 8550 3175 0    50   ~ 0
Drv7
Text Label 9800 3175 2    50   ~ 0
Drv8
Wire Wire Line
	8550 3175 8925 3175
Wire Wire Line
	9800 3175 9425 3175
Text Label 8550 3275 0    50   ~ 0
Drv9
Wire Wire Line
	8550 3275 8925 3275
Text Label 8550 3375 0    50   ~ 0
Drv11
Text Label 9800 3375 2    50   ~ 0
Drv12
Wire Wire Line
	8550 3375 8925 3375
Wire Wire Line
	9800 3375 9425 3375
Text Label 8550 3475 0    50   ~ 0
Drv13
Text Label 9800 3475 2    50   ~ 0
Drv14
Wire Wire Line
	8550 3475 8925 3475
Wire Wire Line
	9800 3475 9425 3475
Text Label 8550 3575 0    50   ~ 0
Drv15
Text Label 9800 3575 2    50   ~ 0
Drv16
Wire Wire Line
	8550 3575 8925 3575
Wire Wire Line
	9800 3575 9425 3575
Wire Wire Line
	8550 2875 8925 2875
Text Label 9800 2875 2    50   ~ 0
Drv2
Text Label 8550 2875 0    50   ~ 0
Drv1
Wire Wire Line
	9800 3275 9425 3275
Text Label 9800 3275 2    50   ~ 0
Drv10
Text Label 8550 3675 0    50   ~ 0
Drv17
Text Label 9800 3675 2    50   ~ 0
Drv18
Wire Wire Line
	8550 3675 8925 3675
Wire Wire Line
	9800 3675 9425 3675
Text Label 8550 3775 0    50   ~ 0
Drv19
Text Label 9800 3775 2    50   ~ 0
Drv20
Wire Wire Line
	8550 3775 8925 3775
Wire Wire Line
	9800 3775 9425 3775
Text Label 8550 3875 0    50   ~ 0
Drv21
Text Label 9800 3875 2    50   ~ 0
Drv22
Wire Wire Line
	8550 3875 8925 3875
Wire Wire Line
	9800 3875 9425 3875
Text Label 8550 3975 0    50   ~ 0
Drv23
Text Label 9800 3975 2    50   ~ 0
Drv24
Wire Wire Line
	8550 3975 8925 3975
Wire Wire Line
	9800 3975 9425 3975
Text Label 8550 4075 0    50   ~ 0
Drv25
Text Label 9800 4075 2    50   ~ 0
Drv26
Wire Wire Line
	8550 4075 8925 4075
Wire Wire Line
	9800 4075 9425 4075
Text Label 8550 4175 0    50   ~ 0
Drv27
Text Label 9800 4175 2    50   ~ 0
Drv28
Wire Wire Line
	8550 4175 8925 4175
Wire Wire Line
	9800 4175 9425 4175
Text Label 8550 4275 0    50   ~ 0
Drv29
Text Label 9800 4275 2    50   ~ 0
Drv30
Wire Wire Line
	8550 4275 8925 4275
Wire Wire Line
	9800 4275 9425 4275
Text Label 8550 4375 0    50   ~ 0
Drv31
Text Label 9800 4375 2    50   ~ 0
Drv32
Wire Wire Line
	8550 4375 8925 4375
Wire Wire Line
	9800 4375 9425 4375
$EndSCHEMATC
